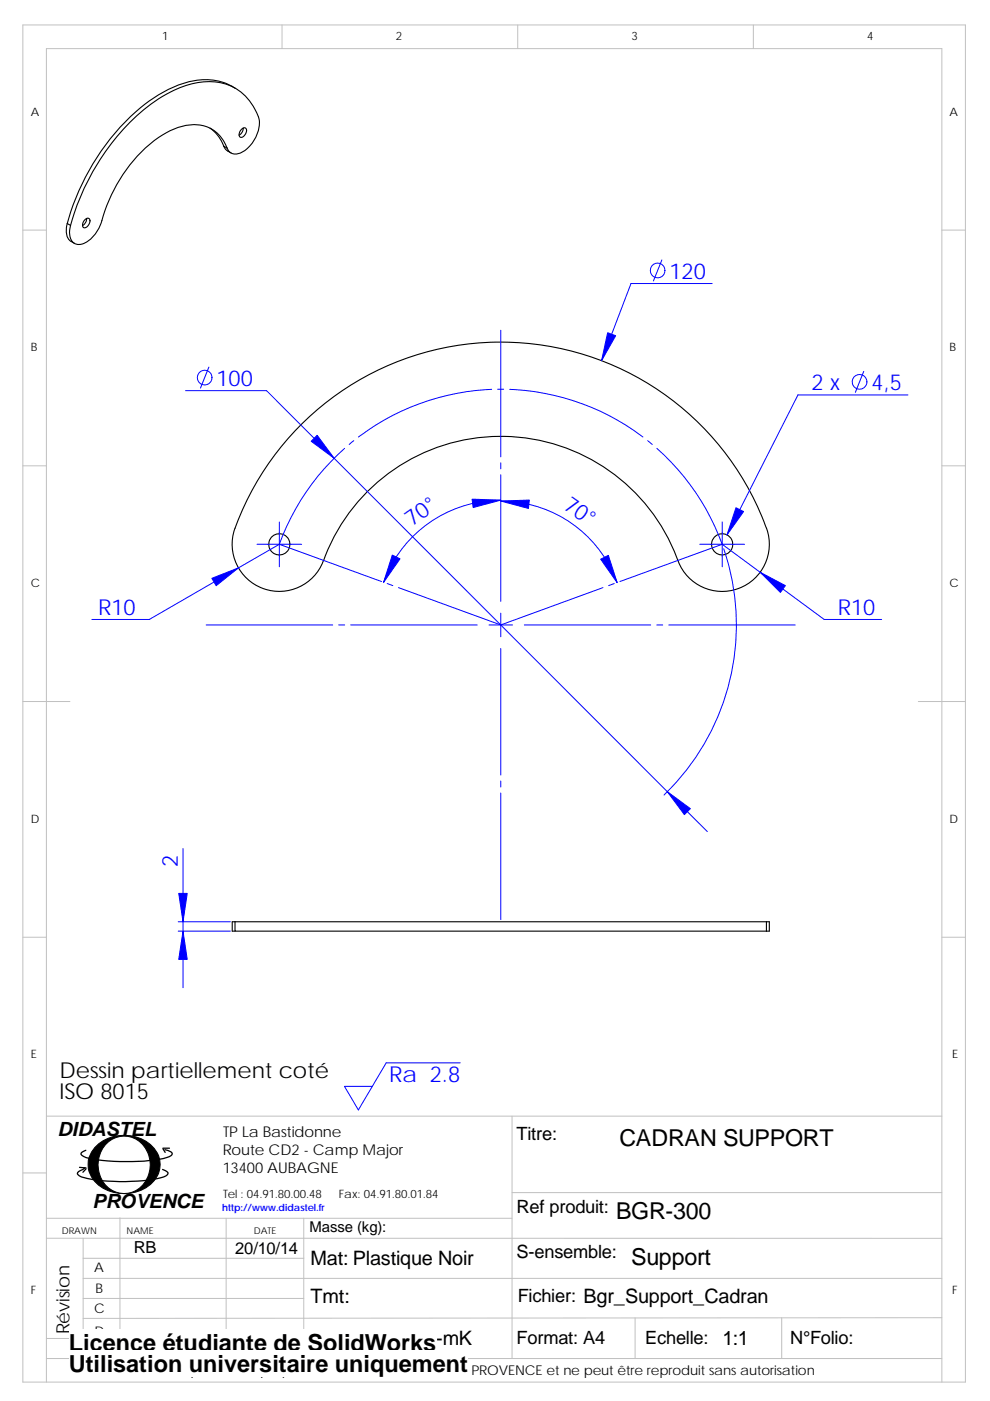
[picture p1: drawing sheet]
<svg xmlns="http://www.w3.org/2000/svg" width="210mm" height="297mm" viewBox="0 0 210 297" stroke-linecap="round" stroke-linejoin="round" font-family="sans-serif">
<g fill="none" stroke="#c0c0c0" stroke-width=".21">
<path d="M4.8 5.3h200v287.7h-200zM59.8 5.3v5M109.8 5.3v5M159.8 5.3v5M4.8 48.8h5M199.8 48.8h5M4.8 98.8h5M199.8 98.8h5M4.8 148.7h10M194.8 148.7h10M4.8 198.7h5M199.8 198.7h5"/>
<path d="M9.8 236.6h190M108.6 236.6v51.4M4.8 248.7h5M9.8 258.3h98.8M25.4 258.2v29.7M48 258.3v29.7M64.4 258.3v29.7M108.6 252.9h91.2M9.8 262.5l190 .1M17.6 275.3h46.8M17.6 266.8h46.8M17.6 271h182.2"/>
<path d="M17.6 262.5v25.5M134.7 279.4v8.6M165.8 279.4v8.6M199.8 279.4l-182.2 .1M9.8 293v-282.7h190v282.7M9.8 288h190M9.8 283.8h54.6"/>
</g>
<g fill="none" stroke="#000" stroke-width=".23">
<path d="M49.9 18.7a13 13 0 0 0-12.2-.6 38.6 38.6 0 0 0-17.1 15.3 50.1 50.1 0 0 0-6.3 14M44.5 27.2a8 8 0 0 1 3 3.8M47.5 31l.5 .9 1 .5M47.5 31l.7 .4M48.2 31.4a2 2 0 0 0 3.1 .9 7.2 7.2 0 0 0 3.5-7.5 11 11 0 0 0-13.2-7.2 28.1 28.1 0 0 0-13.9 8.2 50.4 50.4 0 0 0-12.7 22M48.2 31.4a7.4 7.4 0 0 0-9.6-4.6 23.7 23.7 0 0 0-12.6 10.4 37.8 37.8 0 0 0-4.7 10.6 6 6 0 0 1-4.6 4 2.14 2.14 0 0 1-1.9-2.4l.2-1.6M51.2 27.4a.61 .61 0 0 1 .9-.2 .61 .61 0 0 1 .1 .9 1.11 1.11 0 0 1-1.3 1 1.29 1.29 0 0 1 .3-1.7zM51.6 27.2a1.69 1.69 0 0 1-.9 1.5M14.3 47.4a3.2 3.2 0 0 0 1.5 4.2M14.3 47.4l.7 .4M18 46.6a.61 .61 0 0 1 .9-.2 .61 .61 0 0 1 .1 .9 1.11 1.11 0 0 1-1.3 .9 1.28 1.28 0 0 1 .3-1.6zM18.4 46.3l-.3 1-.6 .5"/>
<path d="M68.6 118.8a10 10 0 0 1-13.2 5.8 10 10 0 0 1-5.3-13.4 59.9 59.9 0 0 1 57.2-38.7 59.9 59.9 0 0 1 55.7 40.9 10 10 0 0 1-7.1 11.6 10 10 0 0 1-12.1-6.2M68.6 118.8a40 40 0 0 1 37.6-26.3 40 40 0 0 1 37.6 26.3M49.8 195.4v2h112.8M49.8 195.4h112.8M49.8 195.4h-.5v2h.5M162.6 195.4h.6v2h-.6M162.6 195.4v2"/>
<circle cx="59.2" cy="115.4" r="2.25"/>
<circle cx="153.2" cy="115.4" r="2.25"/>
</g>
<g fill="none" stroke="#00f" stroke-width=".21">
<path d="M140.4 55.1l-1.8 4.5M44.3 77.8l-1.8 4.5M106.2 70v26.9M151 60.1h-17.2l-6.2 16.4M183.2 78.7l-1.8 4.5M39.3 82.8h17.2l93.5 93.5M73.1 95.1a50.1 50.1 0 0 0-13.9 20.3M75 93.4l-.9 .8M104.3 82.6a50.5 50.5 0 0 0-28.3 10M105.6 82.5h1.2M106.2 98.1v1.3M108.1 82.6a50.2 50.2 0 0 1 28.3 10"/>
<path d="M137.4 93.4l.9 .8M139.3 95.1a50.4 50.4 0 0 1 13.9 20.3l-21.7 7.9M192.6 83.7h-23.4l-15 29.7M54.5 115.4h9.5M59.2 115.4l21.7 7.9M59.2 110.7v9.5M59.2 115.4l-27.5 15.9h-12.2M106.2 106a26.5 26.5 0 0 0-24.8 17.5M106.2 106.2a26.3 26.3 0 0 1 24.7 17.3M106.2 100.7v26.8M148.4 115.4h9.5M153.2 115.4l21.6 15.9h12.2"/>
<path d="M153.2 110.7v9.5M153.5 116.4a50 50 0 0 1-12.7 52.2M43.7 132.5h26.9M71.8 132.5h1.3M74.4 132.5h26.8M82.1 123.7l1.2 .5M84.5 124.6l21.7 7.9 21.7-7.9M103.7 132.5h5M106.2 130v5M106.2 137.5v26.8M111.2 132.5h26.8M130.3 123.7l-1.2 .5"/>
<path d="M139.3 132.5h1.3M141.8 132.5h26.9M38.8 179.9v29.5M106.2 165.6v1.3M106.2 168.1v26.9M37.8 195.4h11.1M37.8 197.4h11.1M97.6 225.3h-15.7l-5.9 10-2.9-5h5.9"/>
<circle cx="139.5" cy="57.3" r="1.56"/>
<circle cx="43.4" cy="80.1" r="1.55"/>
<circle cx="182.3" cy="81" r="1.56"/>
</g>
<g fill="#00f" stroke="#00f" stroke-width=".21">
<path d="M100.1 105.8l6.1 .2-5.8 1.6z" fill-rule="evenodd"/>
<path d="M83.2 117.7l1.6 .8-3.4 5z" fill-rule="evenodd"/>
<path d="M127.4 118.6l1.6-.8 1.9 5.7z" fill-rule="evenodd"/>
<path d="M106.2 106.2l6.1-.2-.2 1.8z" fill-rule="evenodd"/>
<path d="M141.5 167.9l4.9 3.5-1.2 1.3z" fill-rule="evenodd"/>
<path d="M66 93.6l1.3-1.3 3.6 4.9z" fill-rule="evenodd"/>
<path d="M37.9 189.4h1.8l-.9 6z" fill-rule="evenodd"/>
<path d="M38.8 197.4l.9 6h-1.8z" fill-rule="evenodd"/>
<path d="M44.9 122.6l5.7-2.2-4.8 3.8z" fill-rule="evenodd"/>
<path d="M128.9 70.5l1.7 .7-3 5.3z" fill-rule="evenodd"/>
<path d="M156.1 107.7l1.6 .8-3.5 4.9z" fill-rule="evenodd"/>
<path d="M161.2 121.3l5.4 2.9-1.1 1.4z" fill-rule="evenodd"/>
</g>
<path d="M20.7 242.7a8.7 8.7 0 0 1 12.3 1.2 5.4 5.4 0 0 1-1.7 7.7 8.8 8.8 0 0 1-11.5-1.5 5.3 5.3 0 0 1 .9-7.4z" fill-rule="evenodd" fill="#000" stroke="#000" stroke-width=".21"/>
<path d="M22.3 242.8a5.3 5.3 0 0 1 9.3 2.2 6.1 6.1 0 0 1-4.8 8 5.8 5.8 0 0 1-5.9-7l.3-1.3 .5-1z" fill-rule="evenodd" fill="#fff" stroke="#000" stroke-width=".21"/>
<path d="M16.9 247.5l1.3 .1M18 247.6l-.4 .3a1.36 1.36 0 0 0-1.2 1 1.97 1.97 0 0 0 1.5 .8 39.1 39.1 0 0 0 16.8-.2l.5-.2 .4-.4a1.2 1.2 0 0 0-1.1-1M18.2 247.8l-.6 .7M34.6 243.6l.4 .7M34.6 243.4h1.3M35 243.8a2.01 2.01 0 0 1 1.5 .8 1.18 1.18 0 0 1-1.2 .8 42.7 42.7 0 0 1-17.1 0 1.12 1.12 0 0 1-1-.9l1-.6" fill="none" stroke="#000" stroke-width=".27"/>
<g fill="#fff">
<path d="M14.6 281.7h78v5.7h-78z"/>
<path d="M14.6 286.3h84.6v5.7h-84.6z"/>
</g>
<g font-size="5">
<text x="14.6" y="286.4">Licence étudiante de SolidWorks</text>
<text x="14.6" y="290.9">Utilisation universitaire uniquement</text>
</g>
<g font-size="4.9">
<text x="131.4" y="243">CADRAN SUPPORT</text>
<text x="130.7" y="258.6">BGR-300</text>
<text x="133.9" y="268.2">Support</text>
</g>
<g font-size="4.7" fill="#00f">
<text x="142" y="59.1">120</text>
<text x="45.9" y="81.8">100</text>
<text x="172.1" y="82.7">2 x</text>
<text x="184.8" y="82.7">4,5</text>
<text x="119.3" y="107.7" transform="rotate(35 119.3 107.7)">70°</text>
<text x="87.3" y="111.6" transform="rotate(-35 87.3 111.6)">70°</text>
<text x="20.8" y="130.3">R10</text>
<text x="177.7" y="130.3">R10</text>
<text x="37.7" y="183.8" transform="rotate(-90 37.7 183.8)">2</text>
<text x="82.5" y="229.3">Ra 2.8</text>
</g>
<g font-size="4.7">
<text x="12.6" y="228.6">Dessin partiellement coté</text>
<text x="12.6" y="233.1">ISO 8015</text>
</g>
<g font-size="4.2">
<text x="12.2" y="240.8">DIDASTEL</text>
<text x="19.6" y="256.2">PROVENCE</text>
<text x="65.9" y="268.2">Mat: Plastique Noir</text>
<text x="65.9" y="276.2">Tmt:</text>
<text x="66" y="285.1">Tol: ISO 2768-mK</text>
</g>
<g font-size="3.9">
<text x="109.5" y="241.7">Titre:</text>
<text x="109.5" y="257.3">Ref produit:</text>
<text x="109.6" y="266.7">S-ensemble:</text>
<text x="109.8" y="276.1">Fichier: Bgr_Support_Cadran</text>
<text x="14.8" y="282.9" transform="rotate(-90 14.8 282.9)">Révision</text>
<text x="109.6" y="285">Format: A4</text>
<text x="136.9" y="284.9">Echelle: 1:1</text>
<text x="167.6" y="285">N°Folio:</text>
</g>
<g font-size="3.5">
<text x="28.4" y="265.7">RB</text>
<text x="49.9" y="265.8">20/10/14</text>
</g>
<g font-size="3.2">
<text x="47.2" y="244.9">Route CD2 - Camp Major</text>
<text x="47.3" y="241.1">TP La Bastidonne</text>
<text x="47.3" y="248.8">13400 AUBAGNE</text>
<text x="65.7" y="261.2">Masse (kg):</text>
</g>
<text font-size="2.9" x="35.5" y="291.6">Ce plan est la propriété de la société DIDASTEL PROVENCE et ne peut être reproduit sans autorisation</text>
<g font-size="2.8">
<text x="20" y="269.7">A</text>
<text x="20.2" y="274.2">B</text>
<text x="20" y="278.4">C</text>
<text x="20" y="283.2">D</text>
</g>
<g font-size="2.5">
<text x="34.4" y="8.5">1</text>
<text x="84" y="8.5">2</text>
<text x="134" y="8.5">3</text>
<text x="183.9" y="8.5">4</text>
<text x="6.5" y="24.5">A</text>
<text x="201.4" y="24.5">A</text>
<text x="6.5" y="74.5">B</text>
<text x="201.4" y="74.5">B</text>
<text x="6.5" y="124.5">C</text>
<text x="201.4" y="124.5">C</text>
<text x="6.5" y="174.4">D</text>
<text x="201.4" y="174.4">D</text>
<text x="6.5" y="224.4">E</text>
<text x="201.9" y="224.4">E</text>
<text x="47.3" y="253.9">Tel : 04.91.80.00.48</text>
<text x="71.9" y="253.9">Fax: 04.91.80.01.84</text>
<text x="6.5" y="274.4">F</text>
<text x="201.9" y="274.4">F</text>
</g>
<text font-size="2.1" fill="#00f" x="47.1" y="256.8">http://www.didastel.fr</text>
<g font-size="2">
<text x="13.1" y="261.6">DRAWN</text>
<text x="26.9" y="261.6">NAME</text>
<text x="53.8" y="261.6">DATE</text>
</g>
</svg>
